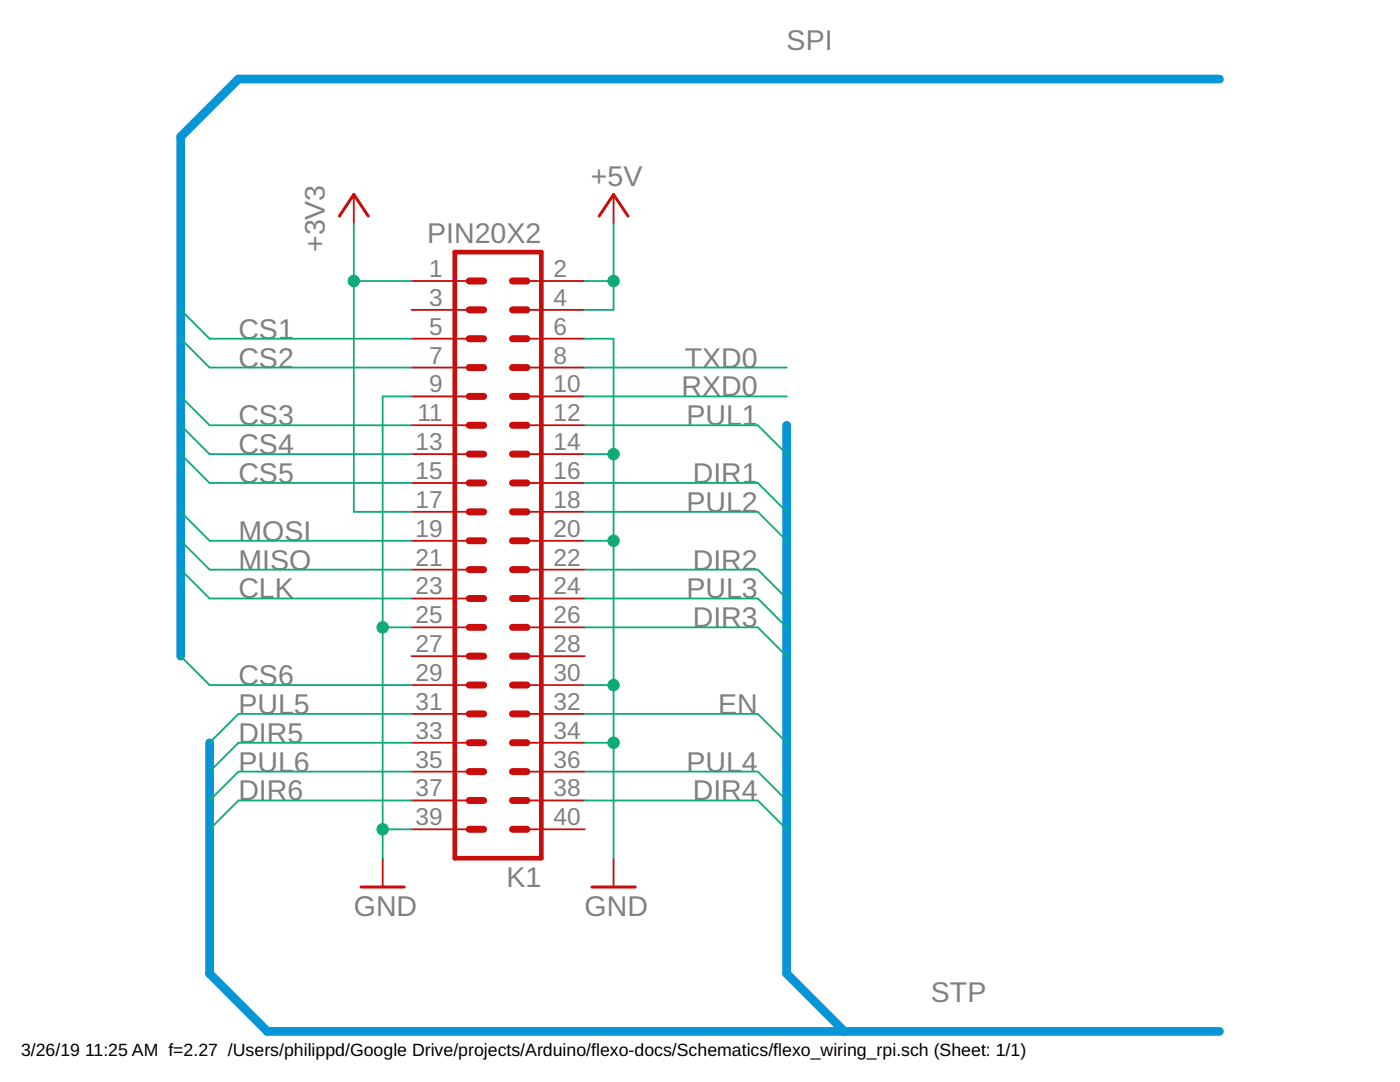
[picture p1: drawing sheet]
<?xml version="1.0" encoding="utf-8"?>
<!DOCTYPE eagle SYSTEM "eagle.dtd">
<eagle version="9.2.2">
<drawing>
<settings>
<setting alwaysvectorfont="no"/>
<setting keepoldvectorfont="yes"/>
<setting verticaltext="up"/>
</settings>
<grid distance="0.1" unitdist="inch" unit="inch" style="lines" multiple="1" display="no" altdistance="0.01" altunitdist="inch" altunit="inch"/>
<schematic xreflabel="%F%N/%S.%C%R" xrefpart="/%S.%C%R">
<libraries>
<library name="FLYFISH">
<symbols>
<symbol name="PIN20X2">
<wire x1="3.81" y1="-25.4" x2="-3.81" y2="-25.4" width="0.4064" layer="94"/>
<wire x1="1.27" y1="-17.78" x2="2.54" y2="-17.78" width="0.6096" layer="94"/>
<wire x1="1.27" y1="-20.32" x2="2.54" y2="-20.32" width="0.6096" layer="94"/>
<wire x1="1.27" y1="-22.86" x2="2.54" y2="-22.86" width="0.6096" layer="94"/>
<wire x1="-2.54" y1="-17.78" x2="-1.27" y2="-17.78" width="0.6096" layer="94"/>
<wire x1="-2.54" y1="-20.32" x2="-1.27" y2="-20.32" width="0.6096" layer="94"/>
<wire x1="-2.54" y1="-22.86" x2="-1.27" y2="-22.86" width="0.6096" layer="94"/>
<wire x1="1.27" y1="-12.7" x2="2.54" y2="-12.7" width="0.6096" layer="94"/>
<wire x1="1.27" y1="-15.24" x2="2.54" y2="-15.24" width="0.6096" layer="94"/>
<wire x1="-2.54" y1="-12.7" x2="-1.27" y2="-12.7" width="0.6096" layer="94"/>
<wire x1="-2.54" y1="-15.24" x2="-1.27" y2="-15.24" width="0.6096" layer="94"/>
<wire x1="1.27" y1="-5.08" x2="2.54" y2="-5.08" width="0.6096" layer="94"/>
<wire x1="1.27" y1="-7.62" x2="2.54" y2="-7.62" width="0.6096" layer="94"/>
<wire x1="1.27" y1="-10.16" x2="2.54" y2="-10.16" width="0.6096" layer="94"/>
<wire x1="-2.54" y1="-5.08" x2="-1.27" y2="-5.08" width="0.6096" layer="94"/>
<wire x1="-2.54" y1="-7.62" x2="-1.27" y2="-7.62" width="0.6096" layer="94"/>
<wire x1="-2.54" y1="-10.16" x2="-1.27" y2="-10.16" width="0.6096" layer="94"/>
<wire x1="1.27" y1="0" x2="2.54" y2="0" width="0.6096" layer="94"/>
<wire x1="1.27" y1="-2.54" x2="2.54" y2="-2.54" width="0.6096" layer="94"/>
<wire x1="-2.54" y1="0" x2="-1.27" y2="0" width="0.6096" layer="94"/>
<wire x1="-2.54" y1="-2.54" x2="-1.27" y2="-2.54" width="0.6096" layer="94"/>
<wire x1="1.27" y1="7.62" x2="2.54" y2="7.62" width="0.6096" layer="94"/>
<wire x1="1.27" y1="5.08" x2="2.54" y2="5.08" width="0.6096" layer="94"/>
<wire x1="1.27" y1="2.54" x2="2.54" y2="2.54" width="0.6096" layer="94"/>
<wire x1="-2.54" y1="7.62" x2="-1.27" y2="7.62" width="0.6096" layer="94"/>
<wire x1="-2.54" y1="5.08" x2="-1.27" y2="5.08" width="0.6096" layer="94"/>
<wire x1="-2.54" y1="2.54" x2="-1.27" y2="2.54" width="0.6096" layer="94"/>
<wire x1="1.27" y1="12.7" x2="2.54" y2="12.7" width="0.6096" layer="94"/>
<wire x1="1.27" y1="10.16" x2="2.54" y2="10.16" width="0.6096" layer="94"/>
<wire x1="-2.54" y1="12.7" x2="-1.27" y2="12.7" width="0.6096" layer="94"/>
<wire x1="-2.54" y1="10.16" x2="-1.27" y2="10.16" width="0.6096" layer="94"/>
<wire x1="1.27" y1="17.78" x2="2.54" y2="17.78" width="0.6096" layer="94"/>
<wire x1="1.27" y1="15.24" x2="2.54" y2="15.24" width="0.6096" layer="94"/>
<wire x1="-2.54" y1="17.78" x2="-1.27" y2="17.78" width="0.6096" layer="94"/>
<wire x1="-2.54" y1="15.24" x2="-1.27" y2="15.24" width="0.6096" layer="94"/>
<wire x1="-3.81" y1="27.94" x2="-3.81" y2="-25.4" width="0.4064" layer="94"/>
<wire x1="3.81" y1="-25.4" x2="3.81" y2="27.94" width="0.4064" layer="94"/>
<wire x1="-3.81" y1="27.94" x2="3.81" y2="27.94" width="0.4064" layer="94"/>
<wire x1="-2.54" y1="20.32" x2="-1.27" y2="20.32" width="0.6096" layer="94"/>
<wire x1="-2.54" y1="22.86" x2="-1.27" y2="22.86" width="0.6096" layer="94"/>
<wire x1="-2.54" y1="25.4" x2="-1.27" y2="25.4" width="0.6096" layer="94"/>
<wire x1="1.27" y1="20.32" x2="2.54" y2="20.32" width="0.6096" layer="94"/>
<wire x1="1.27" y1="22.86" x2="2.54" y2="22.86" width="0.6096" layer="94"/>
<wire x1="1.27" y1="25.4" x2="2.54" y2="25.4" width="0.6096" layer="94"/>
<text x="-3.81" y="-27.94" size="1.778" layer="96">&gt;VALUE</text>
<text x="-3.81" y="28.702" size="1.778" layer="95">&gt;NAME</text>
<pin name="1" x="7.62" y="-22.86" visible="pad" length="middle" direction="pas" swaplevel="1" rot="R180"/>
<pin name="3" x="7.62" y="-20.32" visible="pad" length="middle" direction="pas" swaplevel="1" rot="R180"/>
<pin name="5" x="7.62" y="-17.78" visible="pad" length="middle" direction="pas" swaplevel="1" rot="R180"/>
<pin name="2" x="-7.62" y="-22.86" visible="pad" length="middle" direction="pas" swaplevel="1"/>
<pin name="4" x="-7.62" y="-20.32" visible="pad" length="middle" direction="pas" swaplevel="1"/>
<pin name="6" x="-7.62" y="-17.78" visible="pad" length="middle" direction="pas" swaplevel="1"/>
<pin name="7" x="7.62" y="-15.24" visible="pad" length="middle" direction="pas" swaplevel="1" rot="R180"/>
<pin name="9" x="7.62" y="-12.7" visible="pad" length="middle" direction="pas" swaplevel="1" rot="R180"/>
<pin name="8" x="-7.62" y="-15.24" visible="pad" length="middle" direction="pas" swaplevel="1"/>
<pin name="10" x="-7.62" y="-12.7" visible="pad" length="middle" direction="pas" swaplevel="1"/>
<pin name="11" x="7.62" y="-10.16" visible="pad" length="middle" direction="pas" swaplevel="1" rot="R180"/>
<pin name="13" x="7.62" y="-7.62" visible="pad" length="middle" direction="pas" swaplevel="1" rot="R180"/>
<pin name="15" x="7.62" y="-5.08" visible="pad" length="middle" direction="pas" swaplevel="1" rot="R180"/>
<pin name="12" x="-7.62" y="-10.16" visible="pad" length="middle" direction="pas" swaplevel="1"/>
<pin name="14" x="-7.62" y="-7.62" visible="pad" length="middle" direction="pas" swaplevel="1"/>
<pin name="16" x="-7.62" y="-5.08" visible="pad" length="middle" direction="pas" swaplevel="1"/>
<pin name="17" x="7.62" y="-2.54" visible="pad" length="middle" direction="pas" swaplevel="1" rot="R180"/>
<pin name="19" x="7.62" y="0" visible="pad" length="middle" direction="pas" swaplevel="1" rot="R180"/>
<pin name="18" x="-7.62" y="-2.54" visible="pad" length="middle" direction="pas" swaplevel="1"/>
<pin name="20" x="-7.62" y="0" visible="pad" length="middle" direction="pas" swaplevel="1"/>
<pin name="21" x="7.62" y="2.54" visible="pad" length="middle" direction="pas" swaplevel="1" rot="R180"/>
<pin name="23" x="7.62" y="5.08" visible="pad" length="middle" direction="pas" swaplevel="1" rot="R180"/>
<pin name="25" x="7.62" y="7.62" visible="pad" length="middle" direction="pas" swaplevel="1" rot="R180"/>
<pin name="22" x="-7.62" y="2.54" visible="pad" length="middle" direction="pas" swaplevel="1"/>
<pin name="24" x="-7.62" y="5.08" visible="pad" length="middle" direction="pas" swaplevel="1"/>
<pin name="26" x="-7.62" y="7.62" visible="pad" length="middle" direction="pas" swaplevel="1"/>
<pin name="27" x="7.62" y="10.16" visible="pad" length="middle" direction="pas" swaplevel="1" rot="R180"/>
<pin name="29" x="7.62" y="12.7" visible="pad" length="middle" direction="pas" swaplevel="1" rot="R180"/>
<pin name="28" x="-7.62" y="10.16" visible="pad" length="middle" direction="pas" swaplevel="1"/>
<pin name="30" x="-7.62" y="12.7" visible="pad" length="middle" direction="pas" swaplevel="1"/>
<pin name="31" x="7.62" y="15.24" visible="pad" length="middle" direction="pas" swaplevel="1" rot="R180"/>
<pin name="33" x="7.62" y="17.78" visible="pad" length="middle" direction="pas" swaplevel="1" rot="R180"/>
<pin name="32" x="-7.62" y="15.24" visible="pad" length="middle" direction="pas" swaplevel="1"/>
<pin name="34" x="-7.62" y="17.78" visible="pad" length="middle" direction="pas" swaplevel="1"/>
<pin name="36" x="-7.62" y="20.32" visible="pad" length="middle" direction="pas" swaplevel="1"/>
<pin name="38" x="-7.62" y="22.86" visible="pad" length="middle" direction="pas" swaplevel="1"/>
<pin name="40" x="-7.62" y="25.4" visible="pad" length="middle" direction="pas" swaplevel="1"/>
<pin name="35" x="7.62" y="20.32" visible="pad" length="middle" direction="pas" swaplevel="1" rot="R180"/>
<pin name="37" x="7.62" y="22.86" visible="pad" length="middle" direction="pas" swaplevel="1" rot="R180"/>
<pin name="39" x="7.62" y="25.4" visible="pad" length="middle" direction="pas" swaplevel="1" rot="R180"/>
</symbol>
</symbols>
<devicesets>
<deviceset name="PIN20X2" prefix="K">
<gates>
<gate name="G$1" symbol="PIN20X2" x="0" y="0"/>
</gates>
<devices>
<device name="" package="PIN_20X2">
<connects>
<connect gate="G$1" pin="1" pad="1"/>
<connect gate="G$1" pin="10" pad="10"/>
<connect gate="G$1" pin="11" pad="11"/>
<connect gate="G$1" pin="12" pad="12"/>
<connect gate="G$1" pin="13" pad="13"/>
<connect gate="G$1" pin="14" pad="14"/>
<connect gate="G$1" pin="15" pad="15"/>
<connect gate="G$1" pin="16" pad="16"/>
<connect gate="G$1" pin="17" pad="17"/>
<connect gate="G$1" pin="18" pad="18"/>
<connect gate="G$1" pin="19" pad="19"/>
<connect gate="G$1" pin="2" pad="2"/>
<connect gate="G$1" pin="20" pad="20"/>
<connect gate="G$1" pin="21" pad="21"/>
<connect gate="G$1" pin="22" pad="22"/>
<connect gate="G$1" pin="23" pad="23"/>
<connect gate="G$1" pin="24" pad="24"/>
<connect gate="G$1" pin="25" pad="25"/>
<connect gate="G$1" pin="26" pad="26"/>
<connect gate="G$1" pin="27" pad="27"/>
<connect gate="G$1" pin="28" pad="28"/>
<connect gate="G$1" pin="29" pad="29"/>
<connect gate="G$1" pin="3" pad="3"/>
<connect gate="G$1" pin="30" pad="30"/>
<connect gate="G$1" pin="31" pad="31"/>
<connect gate="G$1" pin="32" pad="32"/>
<connect gate="G$1" pin="33" pad="33"/>
<connect gate="G$1" pin="34" pad="34"/>
<connect gate="G$1" pin="35" pad="35"/>
<connect gate="G$1" pin="36" pad="36"/>
<connect gate="G$1" pin="37" pad="37"/>
<connect gate="G$1" pin="38" pad="38"/>
<connect gate="G$1" pin="39" pad="39"/>
<connect gate="G$1" pin="4" pad="4"/>
<connect gate="G$1" pin="40" pad="40"/>
<connect gate="G$1" pin="5" pad="5"/>
<connect gate="G$1" pin="6" pad="6"/>
<connect gate="G$1" pin="7" pad="7"/>
<connect gate="G$1" pin="8" pad="8"/>
<connect gate="G$1" pin="9" pad="9"/>
</connects>
<technologies>
<technology name=""/>
</technologies>
</device>
</devices>
</deviceset>
</devicesets>
</library>
<library name="supply1">
<symbols>
<symbol name="GND">
<wire x1="-1.905" y1="0" x2="1.905" y2="0" width="0.254" layer="94"/>
<text x="-2.54" y="-2.54" size="1.778" layer="96">&gt;VALUE</text>
<pin name="GND" x="0" y="2.54" visible="off" length="short" direction="sup" rot="R270"/>
</symbol>
<symbol name="+5V">
<wire x1="1.27" y1="-1.905" x2="0" y2="0" width="0.254" layer="94"/>
<wire x1="0" y1="0" x2="-1.27" y2="-1.905" width="0.254" layer="94"/>
<text x="-2.54" y="-5.08" size="1.778" layer="96" rot="R90">&gt;VALUE</text>
<pin name="+5V" x="0" y="-2.54" visible="off" length="short" direction="sup" rot="R90"/>
</symbol>
</symbols>
<devicesets>
<deviceset name="GND" prefix="GND">
<gates>
<gate name="1" symbol="GND" x="0" y="0"/>
</gates>
<devices>
<device name="">
<technologies>
<technology name=""/>
</technologies>
</device>
</devices>
</deviceset>
<deviceset name="+5V" prefix="P+">
<gates>
<gate name="1" symbol="+5V" x="0" y="0"/>
</gates>
<devices>
<device name="">
<technologies>
<technology name=""/>
</technologies>
</device>
</devices>
</deviceset>
</devicesets>
</library>
<library name="supply1">
<symbols>
<symbol name="+3V3">
<wire x1="1.27" y1="-1.905" x2="0" y2="0" width="0.254" layer="94"/>
<wire x1="0" y1="0" x2="-1.27" y2="-1.905" width="0.254" layer="94"/>
<text x="-2.54" y="-5.08" size="1.778" layer="96" rot="R90">&gt;VALUE</text>
<pin name="+3V3" x="0" y="-2.54" visible="off" length="short" direction="sup" rot="R90"/>
</symbol>
</symbols>
<devicesets>
<deviceset name="+3V3" prefix="+3V3">
<gates>
<gate name="G$1" symbol="+3V3" x="0" y="0"/>
</gates>
<devices>
<device name="">
<technologies>
<technology name=""/>
</technologies>
</device>
</devices>
</deviceset>
</devicesets>
</library>
</libraries>
<attributes>
</attributes>
<variantdefs>
</variantdefs>
<classes>
<class number="0" name="default" width="0.4064" drill="0">
<clearance class="0" value="0.2032"/>
</class>
</classes>
<parts>
<part name="K1" library="FLYFISH" deviceset="PIN20X2" device=""/>
<part name="GND10" library="supply1" deviceset="GND" device=""/>
<part name="GND3" library="supply1" deviceset="GND" device=""/>
<part name="P+1" library="supply1" deviceset="+5V" device=""/>
<part name="+3V1" library="supply1" deviceset="+3V3" device=""/>
</parts>
<sheets>
<sheet>
<plain>
</plain>
<instances>
<instance part="K1" gate="G$1" x="50.8" y="152.4" smashed="yes" rot="R180">
<attribute name="VALUE" x="54.61" y="180.34" size="1.778" layer="96" rot="R180"/>
<attribute name="NAME" x="54.61" y="123.698" size="1.778" layer="95" rot="R180"/>
</instance>
<instance part="GND10" gate="1" x="60.96" y="121.92" smashed="yes">
<attribute name="VALUE" x="58.42" y="119.38" size="1.778" layer="96"/>
</instance>
<instance part="GND3" gate="1" x="40.64" y="121.92" smashed="yes">
<attribute name="VALUE" x="38.1" y="119.38" size="1.778" layer="96"/>
</instance>
<instance part="P+1" gate="1" x="60.96" y="182.88" smashed="yes">
<attribute name="VALUE" x="63.5" y="185.42" size="1.778" layer="96" rot="R180"/>
</instance>
<instance part="+3V1" gate="G$1" x="38.1" y="182.88" smashed="yes">
<attribute name="VALUE" x="35.56" y="177.8" size="1.778" layer="96" rot="R90"/>
</instance>
</instances>
<busses>
<bus name="SPI:CLK,CS[1..6],MISO,MOSI">
<segment>
<wire x1="22.86" y1="142.24" x2="22.86" y2="187.96" width="0.762" layer="92"/>
<label x="76.2" y="195.58" size="1.778" layer="95"/>
<wire x1="22.86" y1="187.96" x2="27.94" y2="193.04" width="0.762" layer="92"/>
<wire x1="27.94" y1="193.04" x2="114.3" y2="193.04" width="0.762" layer="92"/>
</segment>
</bus>
<bus name="STP:DIR[1..6],EN,PUL[1..6]">
<segment>
<wire x1="25.4" y1="134.62" x2="25.4" y2="114.3" width="0.762" layer="92"/>
<wire x1="25.4" y1="114.3" x2="30.48" y2="109.22" width="0.762" layer="92"/>
<wire x1="30.48" y1="109.22" x2="81.28" y2="109.22" width="0.762" layer="92"/>
<label x="88.9" y="111.76" size="1.778" layer="95"/>
<wire x1="81.28" y1="109.22" x2="114.3" y2="109.22" width="0.762" layer="92"/>
<wire x1="81.28" y1="109.22" x2="76.2" y2="114.3" width="0.762" layer="92"/>
<wire x1="76.2" y1="114.3" x2="76.2" y2="162.56" width="0.762" layer="92"/>
</segment>
</bus>
</busses>
<nets>
<net name="GND" class="0">
<segment>
<pinref part="K1" gate="G$1" pin="9"/>
<pinref part="GND3" gate="1" pin="GND"/>
<wire x1="43.18" y1="165.1" x2="40.64" y2="165.1" width="0.1524" layer="91"/>
<wire x1="40.64" y1="165.1" x2="40.64" y2="144.78" width="0.1524" layer="91"/>
<pinref part="K1" gate="G$1" pin="25"/>
<wire x1="40.64" y1="144.78" x2="40.64" y2="127" width="0.1524" layer="91"/>
<wire x1="40.64" y1="127" x2="40.64" y2="124.46" width="0.1524" layer="91"/>
<wire x1="43.18" y1="144.78" x2="40.64" y2="144.78" width="0.1524" layer="91"/>
<pinref part="K1" gate="G$1" pin="39"/>
<wire x1="43.18" y1="127" x2="40.64" y2="127" width="0.1524" layer="91"/>
<junction x="40.64" y="144.78"/>
<junction x="40.64" y="127"/>
</segment>
<segment>
<pinref part="K1" gate="G$1" pin="6"/>
<pinref part="GND10" gate="1" pin="GND"/>
<wire x1="58.42" y1="170.18" x2="60.96" y2="170.18" width="0.1524" layer="91"/>
<wire x1="60.96" y1="170.18" x2="60.96" y2="160.02" width="0.1524" layer="91"/>
<pinref part="K1" gate="G$1" pin="14"/>
<wire x1="60.96" y1="160.02" x2="60.96" y2="152.4" width="0.1524" layer="91"/>
<wire x1="60.96" y1="152.4" x2="60.96" y2="139.7" width="0.1524" layer="91"/>
<wire x1="60.96" y1="139.7" x2="60.96" y2="134.62" width="0.1524" layer="91"/>
<wire x1="60.96" y1="134.62" x2="60.96" y2="124.46" width="0.1524" layer="91"/>
<wire x1="58.42" y1="160.02" x2="60.96" y2="160.02" width="0.1524" layer="91"/>
<pinref part="K1" gate="G$1" pin="20"/>
<wire x1="58.42" y1="152.4" x2="60.96" y2="152.4" width="0.1524" layer="91"/>
<pinref part="K1" gate="G$1" pin="30"/>
<wire x1="58.42" y1="139.7" x2="60.96" y2="139.7" width="0.1524" layer="91"/>
<pinref part="K1" gate="G$1" pin="34"/>
<wire x1="58.42" y1="134.62" x2="60.96" y2="134.62" width="0.1524" layer="91"/>
<junction x="60.96" y="160.02"/>
<junction x="60.96" y="152.4"/>
<junction x="60.96" y="139.7"/>
<junction x="60.96" y="134.62"/>
</segment>
</net>
<net name="+5V" class="0">
<segment>
<pinref part="K1" gate="G$1" pin="2"/>
<pinref part="P+1" gate="1" pin="+5V"/>
<wire x1="58.42" y1="175.26" x2="60.96" y2="175.26" width="0.1524" layer="91"/>
<wire x1="60.96" y1="175.26" x2="60.96" y2="180.34" width="0.1524" layer="91"/>
<pinref part="K1" gate="G$1" pin="4"/>
<wire x1="58.42" y1="172.72" x2="60.96" y2="172.72" width="0.1524" layer="91"/>
<wire x1="60.96" y1="172.72" x2="60.96" y2="175.26" width="0.1524" layer="91"/>
<junction x="60.96" y="175.26"/>
</segment>
</net>
<net name="+3V3" class="0">
<segment>
<pinref part="K1" gate="G$1" pin="1"/>
<wire x1="43.18" y1="175.26" x2="38.1" y2="175.26" width="0.1524" layer="91"/>
<wire x1="38.1" y1="175.26" x2="38.1" y2="180.34" width="0.1524" layer="91"/>
<pinref part="+3V1" gate="G$1" pin="+3V3"/>
<pinref part="K1" gate="G$1" pin="17"/>
<wire x1="43.18" y1="154.94" x2="38.1" y2="154.94" width="0.1524" layer="91"/>
<wire x1="38.1" y1="154.94" x2="38.1" y2="175.26" width="0.1524" layer="91"/>
<junction x="38.1" y="175.26"/>
</segment>
</net>
<net name="MOSI" class="0">
<segment>
<pinref part="K1" gate="G$1" pin="19"/>
<wire x1="43.18" y1="152.4" x2="25.4" y2="152.4" width="0.1524" layer="91"/>
<label x="27.94" y="152.4" size="1.778" layer="95"/>
<wire x1="25.4" y1="152.4" x2="22.86" y2="154.94" width="0.1524" layer="91"/>
</segment>
</net>
<net name="MISO" class="0">
<segment>
<pinref part="K1" gate="G$1" pin="21"/>
<wire x1="43.18" y1="149.86" x2="25.4" y2="149.86" width="0.1524" layer="91"/>
<label x="27.94" y="149.86" size="1.778" layer="95"/>
<wire x1="25.4" y1="149.86" x2="22.86" y2="152.4" width="0.1524" layer="91"/>
</segment>
</net>
<net name="CLK" class="0">
<segment>
<pinref part="K1" gate="G$1" pin="23"/>
<wire x1="43.18" y1="147.32" x2="25.4" y2="147.32" width="0.1524" layer="91"/>
<label x="27.94" y="147.32" size="1.778" layer="95"/>
<wire x1="25.4" y1="147.32" x2="22.86" y2="149.86" width="0.1524" layer="91"/>
</segment>
</net>
<net name="CS3" class="0">
<segment>
<pinref part="K1" gate="G$1" pin="11"/>
<wire x1="43.18" y1="162.56" x2="25.4" y2="162.56" width="0.1524" layer="91"/>
<label x="27.94" y="162.56" size="1.778" layer="95"/>
<wire x1="25.4" y1="162.56" x2="22.86" y2="165.1" width="0.1524" layer="91"/>
</segment>
</net>
<net name="CS4" class="0">
<segment>
<pinref part="K1" gate="G$1" pin="13"/>
<wire x1="43.18" y1="160.02" x2="25.4" y2="160.02" width="0.1524" layer="91"/>
<label x="27.94" y="160.02" size="1.778" layer="95"/>
<wire x1="25.4" y1="160.02" x2="22.86" y2="162.56" width="0.1524" layer="91"/>
</segment>
</net>
<net name="CS5" class="0">
<segment>
<pinref part="K1" gate="G$1" pin="15"/>
<wire x1="43.18" y1="157.48" x2="25.4" y2="157.48" width="0.1524" layer="91"/>
<label x="27.94" y="157.48" size="1.778" layer="95"/>
<wire x1="25.4" y1="157.48" x2="22.86" y2="160.02" width="0.1524" layer="91"/>
</segment>
</net>
<net name="DIR4" class="0">
<segment>
<pinref part="K1" gate="G$1" pin="38"/>
<wire x1="58.42" y1="129.54" x2="73.66" y2="129.54" width="0.1524" layer="91"/>
<label x="73.66" y="129.54" size="1.778" layer="95" align="bottom-right"/>
<wire x1="73.66" y1="129.54" x2="76.2" y2="127" width="0.1524" layer="91"/>
</segment>
</net>
<net name="PUL1" class="0">
<segment>
<pinref part="K1" gate="G$1" pin="12"/>
<wire x1="58.42" y1="162.56" x2="73.66" y2="162.56" width="0.1524" layer="91"/>
<label x="73.66" y="162.56" size="1.778" layer="95" align="bottom-right"/>
<wire x1="73.66" y1="162.56" x2="76.2" y2="160.02" width="0.1524" layer="91"/>
</segment>
</net>
<net name="DIR1" class="0">
<segment>
<pinref part="K1" gate="G$1" pin="16"/>
<wire x1="58.42" y1="157.48" x2="73.66" y2="157.48" width="0.1524" layer="91"/>
<label x="73.66" y="157.48" size="1.778" layer="95" align="bottom-right"/>
<wire x1="73.66" y1="157.48" x2="76.2" y2="154.94" width="0.1524" layer="91"/>
</segment>
</net>
<net name="PUL2" class="0">
<segment>
<pinref part="K1" gate="G$1" pin="18"/>
<wire x1="58.42" y1="154.94" x2="73.66" y2="154.94" width="0.1524" layer="91"/>
<label x="73.66" y="154.94" size="1.778" layer="95" align="bottom-right"/>
<wire x1="73.66" y1="154.94" x2="76.2" y2="152.4" width="0.1524" layer="91"/>
</segment>
</net>
<net name="DIR2" class="0">
<segment>
<pinref part="K1" gate="G$1" pin="22"/>
<wire x1="58.42" y1="149.86" x2="73.66" y2="149.86" width="0.1524" layer="91"/>
<label x="73.66" y="149.86" size="1.778" layer="95" align="bottom-right"/>
<wire x1="73.66" y1="149.86" x2="76.2" y2="147.32" width="0.1524" layer="91"/>
</segment>
</net>
<net name="PUL3" class="0">
<segment>
<pinref part="K1" gate="G$1" pin="24"/>
<wire x1="58.42" y1="147.32" x2="73.66" y2="147.32" width="0.1524" layer="91"/>
<label x="73.66" y="147.32" size="1.778" layer="95" align="bottom-right"/>
<wire x1="73.66" y1="147.32" x2="76.2" y2="144.78" width="0.1524" layer="91"/>
</segment>
</net>
<net name="DIR3" class="0">
<segment>
<pinref part="K1" gate="G$1" pin="26"/>
<wire x1="58.42" y1="144.78" x2="73.66" y2="144.78" width="0.1524" layer="91"/>
<label x="73.66" y="144.78" size="1.778" layer="95" align="bottom-right"/>
<wire x1="73.66" y1="144.78" x2="76.2" y2="142.24" width="0.1524" layer="91"/>
</segment>
</net>
<net name="PUL4" class="0">
<segment>
<pinref part="K1" gate="G$1" pin="36"/>
<wire x1="58.42" y1="132.08" x2="73.66" y2="132.08" width="0.1524" layer="91"/>
<label x="73.66" y="132.08" size="1.778" layer="95" align="bottom-right"/>
<wire x1="73.66" y1="132.08" x2="76.2" y2="129.54" width="0.1524" layer="91"/>
</segment>
</net>
<net name="DIR6" class="0">
<segment>
<pinref part="K1" gate="G$1" pin="37"/>
<wire x1="43.18" y1="129.54" x2="27.94" y2="129.54" width="0.1524" layer="91"/>
<label x="27.94" y="129.54" size="1.778" layer="95"/>
<wire x1="27.94" y1="129.54" x2="25.4" y2="127" width="0.1524" layer="91"/>
</segment>
</net>
<net name="PUL6" class="0">
<segment>
<pinref part="K1" gate="G$1" pin="35"/>
<wire x1="43.18" y1="132.08" x2="27.94" y2="132.08" width="0.1524" layer="91"/>
<label x="27.94" y="132.08" size="1.778" layer="95"/>
<wire x1="27.94" y1="132.08" x2="25.4" y2="129.54" width="0.1524" layer="91"/>
</segment>
</net>
<net name="PUL5" class="0">
<segment>
<pinref part="K1" gate="G$1" pin="31"/>
<wire x1="43.18" y1="137.16" x2="27.94" y2="137.16" width="0.1524" layer="91"/>
<label x="27.94" y="137.16" size="1.778" layer="95"/>
<wire x1="27.94" y1="137.16" x2="25.4" y2="134.62" width="0.1524" layer="91"/>
</segment>
</net>
<net name="DIR5" class="0">
<segment>
<pinref part="K1" gate="G$1" pin="33"/>
<wire x1="43.18" y1="134.62" x2="27.94" y2="134.62" width="0.1524" layer="91"/>
<label x="27.94" y="134.62" size="1.778" layer="95"/>
<wire x1="27.94" y1="134.62" x2="25.4" y2="132.08" width="0.1524" layer="91"/>
</segment>
</net>
<net name="CS2" class="0">
<segment>
<pinref part="K1" gate="G$1" pin="7"/>
<wire x1="43.18" y1="167.64" x2="25.4" y2="167.64" width="0.1524" layer="91"/>
<label x="27.94" y="167.64" size="1.778" layer="95"/>
<wire x1="25.4" y1="167.64" x2="22.86" y2="170.18" width="0.1524" layer="91"/>
</segment>
</net>
<net name="CS6" class="0">
<segment>
<pinref part="K1" gate="G$1" pin="29"/>
<wire x1="43.18" y1="139.7" x2="25.4" y2="139.7" width="0.1524" layer="91"/>
<wire x1="25.4" y1="139.7" x2="22.86" y2="142.24" width="0.1524" layer="91"/>
<label x="27.94" y="139.7" size="1.778" layer="95"/>
</segment>
</net>
<net name="EN" class="0">
<segment>
<pinref part="K1" gate="G$1" pin="32"/>
<wire x1="58.42" y1="137.16" x2="73.66" y2="137.16" width="0.1524" layer="91"/>
<label x="73.66" y="137.16" size="1.778" layer="95" rot="MR0"/>
<wire x1="73.66" y1="137.16" x2="76.2" y2="134.62" width="0.1524" layer="91"/>
</segment>
</net>
<net name="CS1" class="0">
<segment>
<pinref part="K1" gate="G$1" pin="5"/>
<wire x1="43.18" y1="170.18" x2="25.4" y2="170.18" width="0.1524" layer="91"/>
<label x="27.94" y="170.18" size="1.778" layer="95"/>
<wire x1="25.4" y1="170.18" x2="22.86" y2="172.72" width="0.1524" layer="91"/>
</segment>
</net>
<net name="TXD0" class="0">
<segment>
<pinref part="K1" gate="G$1" pin="8"/>
<wire x1="58.42" y1="167.64" x2="76.2" y2="167.64" width="0.1524" layer="91"/>
<label x="73.66" y="167.64" size="1.778" layer="95" rot="MR0"/>
</segment>
</net>
<net name="RXD0" class="0">
<segment>
<pinref part="K1" gate="G$1" pin="10"/>
<wire x1="58.42" y1="165.1" x2="76.2" y2="165.1" width="0.1524" layer="91"/>
<label x="73.66" y="165.1" size="1.778" layer="95" rot="MR0"/>
</segment>
</net>
</nets>
</sheet>
</sheets>
</schematic>
</drawing>
<compatibility>
<note version="8.2" severity="warning">
Since Version 8.2, EAGLE supports online libraries. The ids
of those online libraries will not be understood (or retained)
with this version.
</note>
<note version="8.3" severity="warning">
Since Version 8.3, EAGLE supports URNs for individual library
assets (packages, symbols, and devices). The URNs of those assets
will not be understood (or retained) with this version.
</note>
<note version="9.0" severity="warning">
Since Version 9.0, EAGLE supports the align property for labels. 
Labels in schematic will not be understood with this version. Update EAGLE to the latest version 
for full support of labels. 
</note>
</compatibility>
</eagle>
